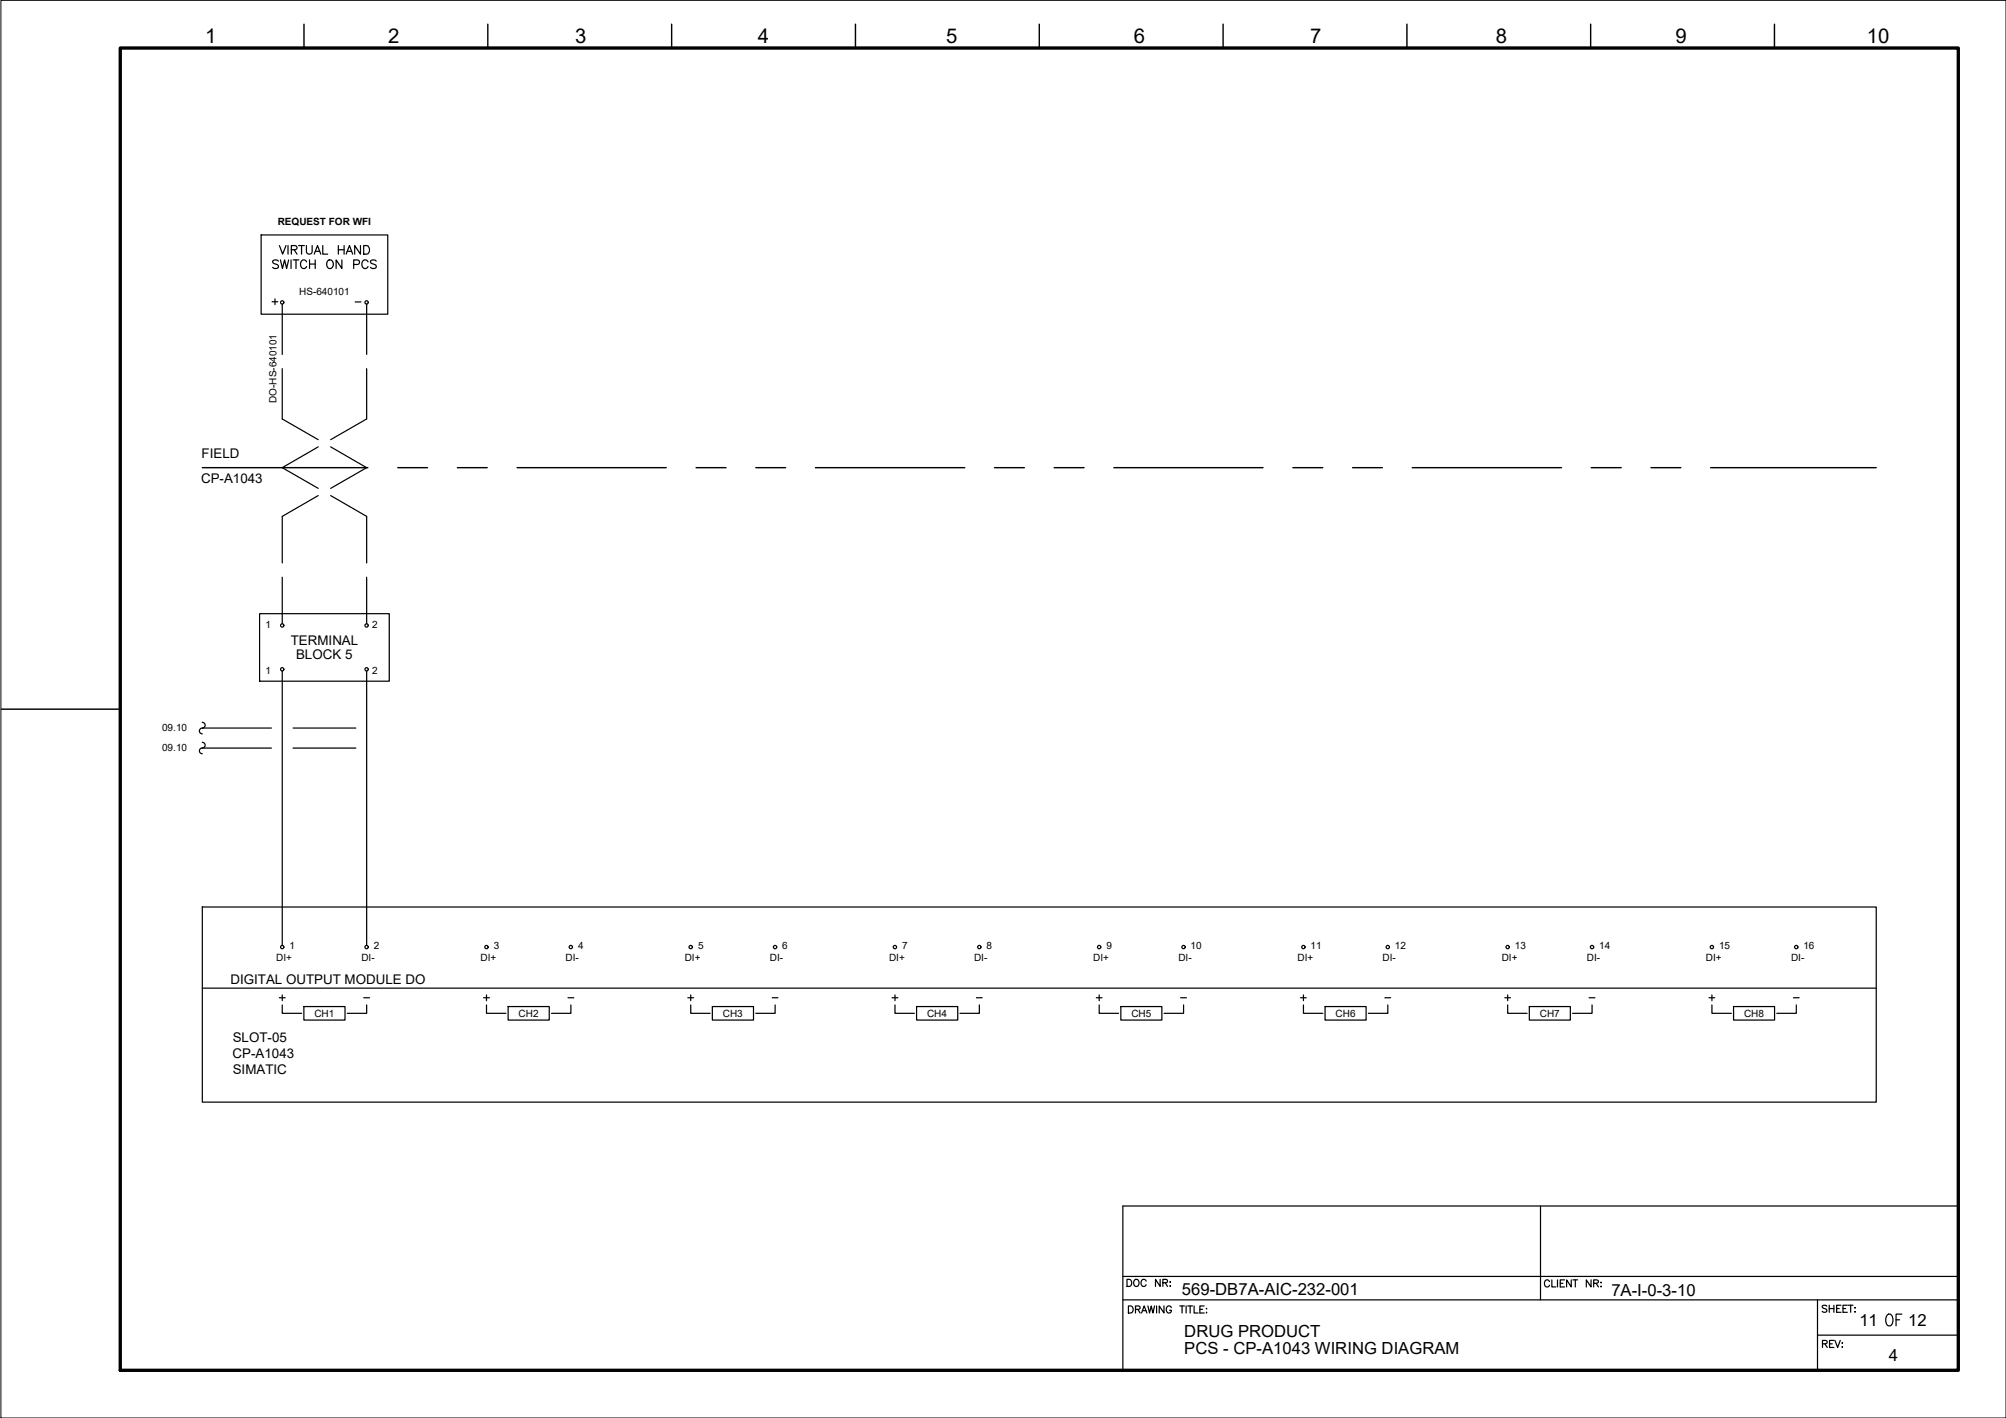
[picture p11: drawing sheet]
<svg xmlns="http://www.w3.org/2000/svg" width="420mm" height="297mm" viewBox="0 0 420 297" stroke-linecap="round" stroke-linejoin="round" font-family="sans-serif">
<!-- layer: G-TTLB-TTLB -->
<path d="M25.2 10.1h385v276.9h-385z" fill="none" stroke="#000" stroke-width=".7"/>
<!-- layer: G-TTLB-INDX -->
<path d="M63.7 5.1v5M102.2 5.1v5M140.7 5.1v5M179.2 5.1v5M217.7 5.1v5M256.2 5.1v5M294.7 5.1v5M333.2 5.1v5M371.7 5.1v5M.2 148.6h25" fill="none" stroke="#000" stroke-width=".3"/>
<!-- layer: LGSP IA4$0$LG_PLOT -->
<path d="M322.7 252.6v19.7M235.2 267.4h175M235.2 272.3h175M380.7 279.7h29.5M380.7 272.3v14.7M235.2 287h175" fill="none" stroke="#000" stroke-width=".25"/>
<!-- layer: LG_PLOT -->
<g fill="none" stroke="#000" stroke-width=".25">
<path d="M410.2 252.6h-175v34.4M236.1 268h.4a.8 .8 0 0 1 .5 .7 .8 .8 0 0 1-.5 .8h-.4zM236.3 273.6h.5a.78 .78 0 0 1 .6 .7 .78 .78 0 0 1-.6 .7h-.5zM237.7 268.1a.7 .7 0 0 1 .9 .6 .7 .7 0 0 1-.9 .7l-.3-.5 .1-.5zM237.8 274.3l.9-.1v-.5l-.9-.1v1.4M238.3 274.3l.5 .7M239.1 275l.5-1.4 .6 1.4M239.3 274.6h.7M240.1 268.4a.54 .54 0 0 0-.7-.4 .54 .54 0 0 0-.4 .6 .61 .61 0 0 0 .2 .8 .61 .61 0 0 0 .8-.1l.1-.2M240.4 273.6l.4 1.4 .3-1.4 .4 1.4 .3-1.4M242.3 273.6v1.4M243 268v1.5l-1-1.5v1.5"/>
<path d="M243.6 268.7l.8-.1 .1-.5-.9-.1v1.5M243.8 273.6v1.4l-1-1.4v1.4M244.1 268.7l.4 .8M245 268.6h.2zM245 269.4h.2zM245.3 273.9a.54 .54 0 0 0-.6-.3 .54 .54 0 0 0-.4 .5 .61 .61 0 0 0 .2 .8 .61 .61 0 0 0 .8-.1v-.3h-.3M247.1 273.6h1M247.6 273.6v1.4M248.4 273.6v1.4M248.8 273.6h1M249.3 273.6v1.4M250.1 273.6v1.4h.9"/>
<path d="M251.3 274.3h.6M252.2 273.6h-.9v1.4h.9M252.6 274.1h.2zM252.7 274.9v.1zM324.5 268.5a.54 .54 0 0 0-.6-.4 .54 .54 0 0 0-.4 .6 .6 .6 0 0 0 .2 .8 .6 .6 0 0 0 .8-.1v-.2M325 268.1v1.5h.9M326.2 268.1v1.5M326.8 268.8h.5M327.7 268.1h-.9v1.5h.9M329.1 268.1v1.5l-1-1.5v1.5M329.5 268.1h.9M329.9 268.1v1.5"/>
<path d="M333.2 268.1v1.5l-.9-1.5v1.5M333.8 268.8l.8-.1 .2-.2-.1-.2-.9-.2v1.5M334.3 268.8l.5 .8M335.3 268.6v.1zM335.3 269.4v.2zM382.6 273.6l-.3-.2-.6 .2v.3l.9 .4v.4a.63 .63 0 0 1-.9 0M383.1 273.4v1.5M383.1 274.1h1M384.1 273.4v1.5M384.7 274.1h.5M385.6 273.4h-.9v1.5h.9M386 274.1h.6"/>
<path d="M386.9 273.4h-.9v1.5h.9M387.1 273.4h1M387.6 273.4v1.5M388.5 274h.1zM388.5 274.8h.1zM381.7 281.5l.9-.1 .1-.3-.3-.3h-.7v1.5M382.2 281.5l.5 .8M383.2 281.5h.6M384.1 280.8h-.9v1.5h.9M384.3 280.8l.6 1.5 .5-1.5M385.8 281.4h.1zM385.9 282.1v.2z"/>
</g>
<!-- layer: I_DATA -->
<g fill="none" stroke="#000" stroke-width=".25">
<path d="M54.7 49.2h26.5v16.6h-26.5zM58.3 54.7a.69 .69 0 0 0-1.2 .2l.2 .2 .8 .4 .2 .5a.8 .8 0 0 1-1.2 0M58.5 51.4l.7 1.8 .7-1.8M58.7 54.4l.5 1.8 .4-1.8 .4 1.8 .5-1.8M60.3 51.4v1.8M61 54.4v1.8M61 52.3l1-.1 .2-.2-.1-.4-.3-.2h-.8v1.8M61.4 54.4h1.2M61.6 52.3l.6 .9M62 54.4v1.8M62.5 51.4h1.3M63.2 51.4v1.8"/>
<path d="M64.2 51.4v1.3a.61 .61 0 0 0 .6 .5 .61 .61 0 0 0 .6-.5v-1.3M64.2 54.9a.65 .65 0 0 0-.7-.5 .65 .65 0 0 0-.6 .7v.5a.65 .65 0 0 0 .6 .7 .65 .65 0 0 0 .7-.5M64.8 54.4v1.8M64.8 55.3h1.2M65.8 53.2l.7-1.8 .7 1.8M66 54.4v1.8M66.1 52.6h.8M67.6 51.4v1.8h1M68.6 54.7a.82 .82 0 0 1 1.2 .1 .82 .82 0 0 1-.2 1.2 .66 .66 0 0 1-.7 .2 .66 .66 0 0 1-.5-.6zM70.9 51.4v1.8M70.9 52.3h1.2M71.6 54.4v1.8l-1.2-1.8v1.8"/>
<path d="M72.1 51.4v1.8M72.5 53.2l.7-1.8 .7 1.8M72.7 52.6h.9M74.1 55.4l1-.1 .2-.2-.1-.5-.4-.2h-.7v1.8M75.5 51.4v1.8l-1.2-1.8v1.8M76.2 51.4h.6a.97 .97 0 0 1 .6 .9 .97 .97 0 0 1-.6 .9h-.6zM77.1 54.9a.67 .67 0 0 0-.8-.5 .67 .67 0 0 0-.5 .7v.5a.67 .67 0 0 0 .5 .7 .67 .67 0 0 0 .8-.5M78.8 54.7a.68 .68 0 0 0-1.2 .2l.2 .2 .8 .4 .2 .5a.8 .8 0 0 1-1.2 0M57 63.2h1.2M57.6 62.6v1.2M54.4 128.6h27.1v14.1h-27.1zM42.4 190h350.6v40.9h-350.6z"/>
<path d="M59.1 210.5v1.8h4.1M63.6 210.8h8.7v2.9h-8.7zM76.8 210.5v1.8h-4.1M101.3 209h1.2M101.9 210.5v1.8h4.1M101.9 208.4v1.2M106.4 210.8h8.6v2.9h-8.6zM119.6 210.5v1.8h-4.1M144.1 209h1.2M144.7 210.5v1.8h4M144.7 208.4v1.2M149.2 210.8h8.6v2.9h-8.6z"/>
<path d="M162.3 210.5v1.8h-4M187.5 210.5v1.8h4M192 210.8h8.6v2.9h-8.6zM205.1 210.5v1.8h-4M230.2 210.5v1.8h4.1M234.8 210.8h8.6v2.9h-8.6zM247.9 210.5v1.8h-4.1M272.4 209h1.2M273 210.5v1.8h4.1M273 208.4v1.2M277.5 210.8h8.6v2.9h-8.6zM290.7 210.5v1.8h-4.1"/>
<path d="M315.2 209h1.2M315.8 210.5v1.8h4M315.8 208.4v1.2M320.3 210.8h8.6v2.9h-8.6zM333.5 210.5v1.8h-4.1M358.6 210.5v1.8h4M363.1 210.8h8.6v2.9h-8.6zM376.2 210.5v1.8h-4"/>
<circle cx="59.1" cy="63.3" r=".35"/>
<circle cx="59.1" cy="131" r=".35"/>
<circle cx="76.8" cy="131" r=".35"/>
<circle cx="59.1" cy="140.2" r=".35"/>
<circle cx="76.8" cy="140.2" r=".35"/>
<circle cx="59.1" cy="198.4" r=".35"/>
<circle cx="76.8" cy="198.4" r=".35"/>
<circle cx="101.9" cy="198.4" r=".35"/>
<circle cx="119.6" cy="198.4" r=".35"/>
<circle cx="144.7" cy="198.4" r=".35"/>
<circle cx="162.3" cy="198.4" r=".35"/>
<circle cx="187.4" cy="198.4" r=".35"/>
<circle cx="205.1" cy="198.4" r=".35"/>
<circle cx="230.2" cy="198.4" r=".35"/>
<circle cx="247.9" cy="198.4" r=".35"/>
<circle cx="273" cy="198.4" r=".35"/>
<circle cx="290.7" cy="198.4" r=".35"/>
<circle cx="315.8" cy="198.4" r=".35"/>
<circle cx="333.4" cy="198.4" r=".35"/>
<circle cx="358.6" cy="198.4" r=".35"/>
<circle cx="376.2" cy="198.4" r=".35"/>
</g>
<!-- layer: I_El_CTRL -->
<path d="M42.4 151.3a.64 .64 0 0 1 .6 .8 .64 .64 0 0 1-.9 .5 .6 .6 0 0 0-.3 .6 .6 .6 0 0 0 .6 .5M42.4 155.5a.6 .6 0 0 1 .6 .6 .6 .6 0 0 1-.6 .6M42.4 156.7a.6 .6 0 0 0-.6 .6 .6 .6 0 0 0 .6 .6M59.1 140.6v57.4M76.8 140.6v57.4" fill="none" stroke="#000" stroke-width=".25"/>
<!-- layer: I_TABS -->
<path d="M59.1 63.7v10.5M59.1 77.2v10.6l7.6 4.3M76.8 63.7v10.5M76.8 77.2v10.6l-7.5 4.3M66.7 93.6l-7.6 4.4 7.6 4.3M69.3 93.6l7.5 4.4-7.5 4.3M66.7 103.8l-7.6 4.4v9.7M69.3 103.8l7.5 4.4v9.7M59.1 120.9v9.8M76.8 120.9v9.8" fill="none" stroke="#000" stroke-width=".25"/>
<!-- layer: EI-CTRL -->
<path d="M42.4 207h350.6" fill="none" stroke="#000" stroke-width=".25"/>
<!-- layer: I_LIMIT_LINE -->
<g fill="none" stroke="#000" stroke-width=".3">
<path d="M42.4 98h34.6M83.3 98h6.3M95.8 98h6.2M108.3 98h31.3M145.8 98h6.3M158.3 98h6.2M170.8 98h31.3M208.3 98h6.2M220.8 98h6.3M233.3 98h31.2M270.8 98h6.3M283.3 98h6.2"/>
<path d="M295.8 98h31.2M333.3 98h6.3M345.8 98h6.2M358.3 98h34.7"/>
</g>
<!-- layer: I_EL_BLUE -->
<path d="M42.4 152.5h14.5M61.4 152.5h13.1" fill="none" stroke="#000" stroke-width=".25"/>
<!-- layer: I_EL_WHITE -->
<path d="M42.4 156.7h14.5M61.4 156.7h13.1" fill="none" stroke="#000" stroke-width=".25"/>
<!-- layer: VP -->
<path d="M.2 .1h420v296.9h-420z" fill="none" stroke="#000" stroke-width=".21"/>
<text font-size="5.7" x="394.1" y="279">OF</text>
<g font-size="4.4">
<text x="57.5" y="211">+</text>
<text x="185.9" y="211">+</text>
<text x="228.6" y="211">+</text>
<text x="357" y="211">+</text>
</g>
<g font-size="4.3">
<text x="43" y="9">1</text>
<text x="81.3" y="9">2</text>
<text x="120.5" y="9">3</text>
<text x="158.7" y="9">4</text>
<text x="198.2" y="9">5</text>
<text x="237.5" y="9">6</text>
<text x="274.4" y="9">7</text>
<text x="313.3" y="9">8</text>
<text x="350.9" y="9">9</text>
<text x="391" y="9">10</text>
</g>
<g font-size="3.5">
<text x="247.5" y="271.3">569-DB7A-AIC-232-001</text>
<text x="337.5" y="271.4">7A-I-0-3-10</text>
<text x="248.1" y="280.1">DRUG PRODUCT</text>
<text x="389.4" y="277.7">11</text>
<text x="399.6" y="277.7">12</text>
<text x="248.1" y="283.7">PCS - CP-A1043 WIRING DIAGRAM</text>
<text x="395.6" y="285">4</text>
</g>
<g font-size="2.8">
<text x="42.2" y="96">FIELD</text>
<text x="42.1" y="101.1">CP-A1043</text>
<text x="60.9" y="135.1">TERMINAL</text>
<text x="62" y="138.1">BLOCK 5</text>
<text x="48.3" y="206.2">DIGITAL OUTPUT MODULE DO</text>
<text x="48.7" y="221.6">CP-A1043</text>
<text x="48.7" y="218.3">SLOT-05</text>
<text x="48.7" y="225">SIMATIC</text>
</g>
<g font-size="2.6">
<text x="73.4" y="64.6">-</text>
<text x="75.1" y="210.3">-</text>
<text x="118.2" y="210.3">-</text>
<text x="160.9" y="210.3">-</text>
<text x="203.6" y="210.3">-</text>
<text x="246.2" y="210.3">-</text>
<text x="289.3" y="210.3">-</text>
<text x="332" y="210.3">-</text>
<text x="374.6" y="210.3">-</text>
</g>
<g font-size="2.1">
<text x="58.2" y="47.1">REQUEST FOR WFI</text>
<text x="62.7" y="61.7">HS-640101</text>
<text x="57.9" y="84.4" transform="rotate(-90 57.9 84.4)">DO-HS-640101</text>
<text x="55.6" y="131.6">1</text>
<text x="78" y="131.6">2</text>
<text x="55.6" y="141.2">1</text>
<text x="78" y="141.2">2</text>
<text x="34" y="153.1">09.10</text>
<text x="34" y="157.3">09.10</text>
<text x="57.9" y="201.4">DI+</text>
<text x="60.6" y="198.8">1</text>
<text x="75.7" y="201.4">DI-</text>
<text x="78.3" y="198.8">2</text>
<text x="100.6" y="201.4">DI+</text>
<text x="103.4" y="198.8">3</text>
<text x="118.5" y="201.4">DI-</text>
<text x="121.1" y="198.8">4</text>
<text x="143.4" y="201.4">DI+</text>
<text x="146.2" y="198.8">5</text>
<text x="161.2" y="201.4">DI-</text>
<text x="163.8" y="198.8">6</text>
<text x="186.2" y="201.4">DI+</text>
<text x="189" y="198.8">7</text>
<text x="204" y="201.4">DI-</text>
<text x="206.6" y="198.8">8</text>
<text x="229" y="201.4">DI+</text>
<text x="231.8" y="198.8">9</text>
<text x="246.8" y="201.4">DI-</text>
<text x="249.4" y="198.8">10</text>
<text x="271.8" y="201.4">DI+</text>
<text x="274.5" y="198.8">11</text>
<text x="289.6" y="201.4">DI-</text>
<text x="292.2" y="198.8">12</text>
<text x="314.5" y="201.4">DI+</text>
<text x="317.3" y="198.8">13</text>
<text x="332.4" y="201.4">DI-</text>
<text x="334.9" y="198.8">14</text>
<text x="357.3" y="201.4">DI+</text>
<text x="360.1" y="198.8">15</text>
<text x="375.1" y="201.4">DI-</text>
<text x="377.7" y="198.8">16</text>
<text x="65.8" y="213">CH1</text>
<text x="108.6" y="213">CH2</text>
<text x="151.4" y="213">CH3</text>
<text x="194.2" y="213">CH4</text>
<text x="237" y="213">CH5</text>
<text x="279.7" y="213">CH6</text>
<text x="322.5" y="213">CH7</text>
<text x="365.3" y="213">CH8</text>
</g>
</svg>
